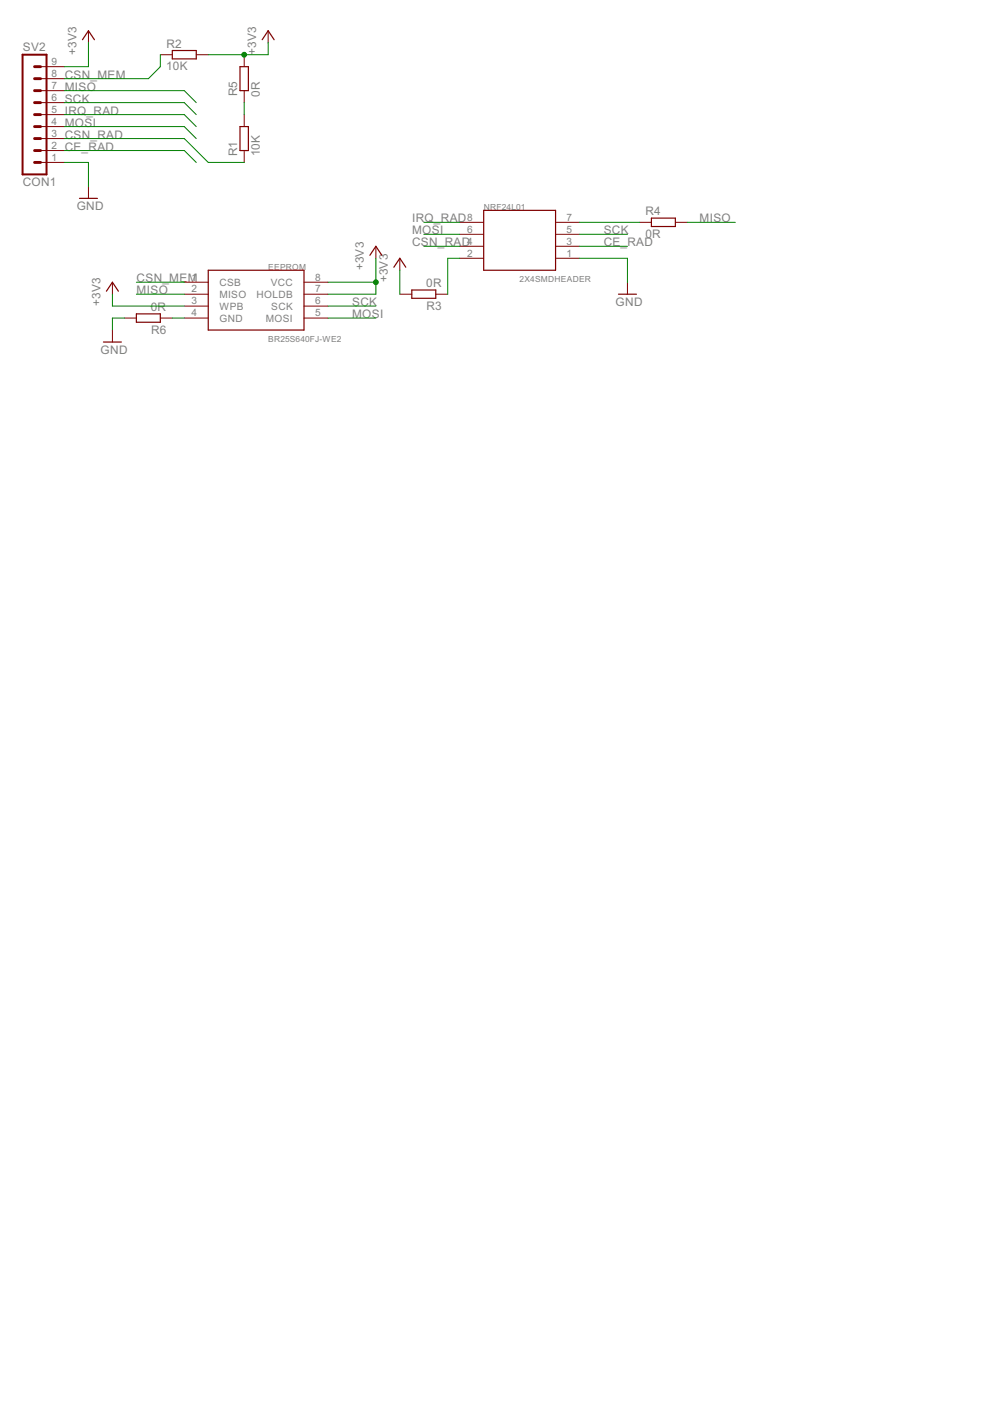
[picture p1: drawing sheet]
<?xml version="1.0" encoding="utf-8"?>
<!DOCTYPE eagle SYSTEM "eagle.dtd">
<eagle version="6.4">
<drawing>
<settings>
<setting alwaysvectorfont="no"/>
<setting verticaltext="up"/>
</settings>
<grid distance="0.1" unitdist="inch" unit="inch" style="lines" multiple="1" display="no" altdistance="0.01" altunitdist="inch" altunit="inch"/>
<schematic xreflabel="%F%N/%S.%C%R" xrefpart="/%S.%C%R">
<libraries>
<library name="con-lstb">
<symbols>
<symbol name="MA09-1">
<wire x1="3.81" y1="-12.7" x2="-1.27" y2="-12.7" width="0.4064" layer="94"/>
<wire x1="1.27" y1="-5.08" x2="2.54" y2="-5.08" width="0.6096" layer="94"/>
<wire x1="1.27" y1="-7.62" x2="2.54" y2="-7.62" width="0.6096" layer="94"/>
<wire x1="1.27" y1="-10.16" x2="2.54" y2="-10.16" width="0.6096" layer="94"/>
<wire x1="1.27" y1="0" x2="2.54" y2="0" width="0.6096" layer="94"/>
<wire x1="1.27" y1="-2.54" x2="2.54" y2="-2.54" width="0.6096" layer="94"/>
<wire x1="1.27" y1="7.62" x2="2.54" y2="7.62" width="0.6096" layer="94"/>
<wire x1="1.27" y1="5.08" x2="2.54" y2="5.08" width="0.6096" layer="94"/>
<wire x1="1.27" y1="2.54" x2="2.54" y2="2.54" width="0.6096" layer="94"/>
<wire x1="1.27" y1="10.16" x2="2.54" y2="10.16" width="0.6096" layer="94"/>
<wire x1="-1.27" y1="12.7" x2="-1.27" y2="-12.7" width="0.4064" layer="94"/>
<wire x1="3.81" y1="-12.7" x2="3.81" y2="12.7" width="0.4064" layer="94"/>
<wire x1="-1.27" y1="12.7" x2="3.81" y2="12.7" width="0.4064" layer="94"/>
<text x="-1.27" y="-15.24" size="1.778" layer="96">&gt;VALUE</text>
<text x="-1.27" y="13.462" size="1.778" layer="95">&gt;NAME</text>
<pin name="1" x="7.62" y="-10.16" visible="pad" length="middle" direction="pas" swaplevel="1" rot="R180"/>
<pin name="2" x="7.62" y="-7.62" visible="pad" length="middle" direction="pas" swaplevel="1" rot="R180"/>
<pin name="3" x="7.62" y="-5.08" visible="pad" length="middle" direction="pas" swaplevel="1" rot="R180"/>
<pin name="4" x="7.62" y="-2.54" visible="pad" length="middle" direction="pas" swaplevel="1" rot="R180"/>
<pin name="5" x="7.62" y="0" visible="pad" length="middle" direction="pas" swaplevel="1" rot="R180"/>
<pin name="6" x="7.62" y="2.54" visible="pad" length="middle" direction="pas" swaplevel="1" rot="R180"/>
<pin name="7" x="7.62" y="5.08" visible="pad" length="middle" direction="pas" swaplevel="1" rot="R180"/>
<pin name="8" x="7.62" y="7.62" visible="pad" length="middle" direction="pas" swaplevel="1" rot="R180"/>
<pin name="9" x="7.62" y="10.16" visible="pad" length="middle" direction="pas" swaplevel="1" rot="R180"/>
</symbol>
</symbols>
<devicesets>
<deviceset name="MA09-1W" prefix="SV" uservalue="yes">
<gates>
<gate name="G$1" symbol="MA09-1" x="0" y="0"/>
</gates>
<devices>
<device name="" package="MA09-1W">
<connects>
<connect gate="G$1" pin="1" pad="1"/>
<connect gate="G$1" pin="2" pad="2"/>
<connect gate="G$1" pin="3" pad="3"/>
<connect gate="G$1" pin="4" pad="4"/>
<connect gate="G$1" pin="5" pad="5"/>
<connect gate="G$1" pin="6" pad="6"/>
<connect gate="G$1" pin="7" pad="7"/>
<connect gate="G$1" pin="8" pad="8"/>
<connect gate="G$1" pin="9" pad="9"/>
</connects>
<technologies>
<technology name="">
<attribute name="MF" value="" constant="no"/>
<attribute name="MPN" value="" constant="no"/>
<attribute name="OC_FARNELL" value="unknown" constant="no"/>
<attribute name="OC_NEWARK" value="unknown" constant="no"/>
</technology>
</technologies>
</device>
</devices>
</deviceset>
</devicesets>
</library>
<library name="supply1">
<symbols>
<symbol name="GND">
<wire x1="-1.905" y1="0" x2="1.905" y2="0" width="0.254" layer="94"/>
<text x="-2.54" y="-2.54" size="1.778" layer="96">&gt;VALUE</text>
<pin name="GND" x="0" y="2.54" visible="off" length="short" direction="sup" rot="R270"/>
</symbol>
<symbol name="+3V3">
<wire x1="1.27" y1="-1.905" x2="0" y2="0" width="0.254" layer="94"/>
<wire x1="0" y1="0" x2="-1.27" y2="-1.905" width="0.254" layer="94"/>
<text x="-2.54" y="-5.08" size="1.778" layer="96" rot="R90">&gt;VALUE</text>
<pin name="+3V3" x="0" y="-2.54" visible="off" length="short" direction="sup" rot="R90"/>
</symbol>
</symbols>
<devicesets>
<deviceset name="GND" prefix="GND">
<gates>
<gate name="1" symbol="GND" x="0" y="0"/>
</gates>
<devices>
<device name="">
<technologies>
<technology name=""/>
</technologies>
</device>
</devices>
</deviceset>
<deviceset name="+3V3" prefix="+3V3">
<gates>
<gate name="G$1" symbol="+3V3" x="0" y="0"/>
</gates>
<devices>
<device name="">
<technologies>
<technology name=""/>
</technologies>
</device>
</devices>
</deviceset>
</devicesets>
</library>
<library name="eeprom">
<symbols>
<symbol name="BR25">
<pin name="CSB" x="-15.24" y="2.54" length="middle"/>
<pin name="MISO" x="-15.24" y="0" length="middle"/>
<pin name="WPB" x="-15.24" y="-2.54" length="middle"/>
<pin name="GND" x="-15.24" y="-5.08" length="middle"/>
<pin name="MOSI" x="15.24" y="-5.08" length="middle" rot="R180"/>
<pin name="SCK" x="15.24" y="-2.54" length="middle" rot="R180"/>
<pin name="HOLDB" x="15.24" y="0" length="middle" rot="R180"/>
<pin name="VCC" x="15.24" y="2.54" length="middle" rot="R180"/>
<wire x1="-10.16" y1="5.08" x2="10.16" y2="5.08" width="0.254" layer="94"/>
<wire x1="10.16" y1="5.08" x2="10.16" y2="-7.62" width="0.254" layer="94"/>
<wire x1="10.16" y1="-7.62" x2="-10.16" y2="-7.62" width="0.254" layer="94"/>
<wire x1="-10.16" y1="-7.62" x2="-10.16" y2="5.08" width="0.254" layer="94"/>
<text x="2.54" y="5.08" size="1.27" layer="95">&gt;NAME</text>
<text x="2.54" y="-10.16" size="1.27" layer="96">&gt;VALUE</text>
</symbol>
</symbols>
<devicesets>
<deviceset name="BR25S640FJ-WE2">
<gates>
<gate name="G$1" symbol="BR25" x="0" y="0"/>
</gates>
<devices>
<device name="" package="SO8">
<connects>
<connect gate="G$1" pin="CSB" pad="1"/>
<connect gate="G$1" pin="GND" pad="4"/>
<connect gate="G$1" pin="HOLDB" pad="7"/>
<connect gate="G$1" pin="MISO" pad="2"/>
<connect gate="G$1" pin="MOSI" pad="5"/>
<connect gate="G$1" pin="SCK" pad="6"/>
<connect gate="G$1" pin="VCC" pad="8"/>
<connect gate="G$1" pin="WPB" pad="3"/>
</connects>
<technologies>
<technology name=""/>
</technologies>
</device>
</devices>
</deviceset>
</devicesets>
</library>
<library name="Header">
<symbols>
<symbol name="2X8SMD">
<wire x1="-7.62" y1="5.08" x2="7.62" y2="5.08" width="0.254" layer="94"/>
<wire x1="7.62" y1="5.08" x2="7.62" y2="-7.62" width="0.254" layer="94"/>
<wire x1="7.62" y1="-7.62" x2="-7.62" y2="-7.62" width="0.254" layer="94"/>
<wire x1="-7.62" y1="-7.62" x2="-7.62" y2="5.08" width="0.254" layer="94"/>
<text x="-7.62" y="5.08" size="1.27" layer="95">&gt;NAME</text>
<text x="0" y="-10.16" size="1.27" layer="96">&gt;VALUE</text>
<pin name="1" x="12.7" y="-5.08" visible="pad" length="middle" rot="R180"/>
<pin name="2" x="-12.7" y="-5.08" visible="pad" length="middle"/>
<pin name="3" x="12.7" y="-2.54" visible="pad" length="middle" rot="R180"/>
<pin name="4" x="-12.7" y="-2.54" visible="pad" length="middle"/>
<pin name="5" x="12.7" y="0" visible="pad" length="middle" rot="R180"/>
<pin name="6" x="-12.7" y="0" visible="pad" length="middle"/>
<pin name="7" x="12.7" y="2.54" visible="pad" length="middle" rot="R180"/>
<pin name="8" x="-12.7" y="2.54" visible="pad" length="middle"/>
</symbol>
</symbols>
<devicesets>
<deviceset name="2X4SMDHEADER">
<gates>
<gate name="G$1" symbol="2X8SMD" x="0" y="0"/>
</gates>
<devices>
<device name="" package="TSM-110-XX-XXX-DV">
<connects>
<connect gate="G$1" pin="1" pad="1"/>
<connect gate="G$1" pin="2" pad="2"/>
<connect gate="G$1" pin="3" pad="3"/>
<connect gate="G$1" pin="4" pad="4"/>
<connect gate="G$1" pin="5" pad="5"/>
<connect gate="G$1" pin="6" pad="6"/>
<connect gate="G$1" pin="7" pad="7"/>
<connect gate="G$1" pin="8" pad="8"/>
</connects>
<technologies>
<technology name=""/>
</technologies>
</device>
</devices>
</deviceset>
</devicesets>
</library>
<library name="resistor">
<symbols>
<symbol name="R-EU">
<wire x1="-2.54" y1="-0.889" x2="2.54" y2="-0.889" width="0.254" layer="94"/>
<wire x1="2.54" y1="0.889" x2="-2.54" y2="0.889" width="0.254" layer="94"/>
<wire x1="2.54" y1="-0.889" x2="2.54" y2="0.889" width="0.254" layer="94"/>
<wire x1="-2.54" y1="-0.889" x2="-2.54" y2="0.889" width="0.254" layer="94"/>
<text x="-3.81" y="1.4986" size="1.778" layer="95">&gt;NAME</text>
<text x="-3.81" y="-3.302" size="1.778" layer="96">&gt;VALUE</text>
<pin name="2" x="5.08" y="0" visible="off" length="short" direction="pas" swaplevel="1" rot="R180"/>
<pin name="1" x="-5.08" y="0" visible="off" length="short" direction="pas" swaplevel="1"/>
</symbol>
</symbols>
<devicesets>
<deviceset name="R-EU_" prefix="R" uservalue="yes">
<gates>
<gate name="G$1" symbol="R-EU" x="0" y="0"/>
</gates>
<devices>
<device name="R0402" package="R0402">
<connects>
<connect gate="G$1" pin="1" pad="1"/>
<connect gate="G$1" pin="2" pad="2"/>
</connects>
<technologies>
<technology name=""/>
</technologies>
</device>
<device name="R0603" package="R0603">
<connects>
<connect gate="G$1" pin="1" pad="1"/>
<connect gate="G$1" pin="2" pad="2"/>
</connects>
<technologies>
<technology name=""/>
</technologies>
</device>
<device name="R0805" package="R0805">
<connects>
<connect gate="G$1" pin="1" pad="1"/>
<connect gate="G$1" pin="2" pad="2"/>
</connects>
<technologies>
<technology name=""/>
</technologies>
</device>
<device name="R0805W" package="R0805W">
<connects>
<connect gate="G$1" pin="1" pad="1"/>
<connect gate="G$1" pin="2" pad="2"/>
</connects>
<technologies>
<technology name=""/>
</technologies>
</device>
<device name="R1005" package="R1005">
<connects>
<connect gate="G$1" pin="1" pad="1"/>
<connect gate="G$1" pin="2" pad="2"/>
</connects>
<technologies>
<technology name=""/>
</technologies>
</device>
<device name="R1206" package="R1206">
<connects>
<connect gate="G$1" pin="1" pad="1"/>
<connect gate="G$1" pin="2" pad="2"/>
</connects>
<technologies>
<technology name=""/>
</technologies>
</device>
<device name="R1206W" package="R1206W">
<connects>
<connect gate="G$1" pin="1" pad="1"/>
<connect gate="G$1" pin="2" pad="2"/>
</connects>
<technologies>
<technology name=""/>
</technologies>
</device>
<device name="R1210" package="R1210">
<connects>
<connect gate="G$1" pin="1" pad="1"/>
<connect gate="G$1" pin="2" pad="2"/>
</connects>
<technologies>
<technology name=""/>
</technologies>
</device>
<device name="R1210W" package="R1210W">
<connects>
<connect gate="G$1" pin="1" pad="1"/>
<connect gate="G$1" pin="2" pad="2"/>
</connects>
<technologies>
<technology name=""/>
</technologies>
</device>
<device name="R2010" package="R2010">
<connects>
<connect gate="G$1" pin="1" pad="1"/>
<connect gate="G$1" pin="2" pad="2"/>
</connects>
<technologies>
<technology name=""/>
</technologies>
</device>
<device name="R2010W" package="R2010W">
<connects>
<connect gate="G$1" pin="1" pad="1"/>
<connect gate="G$1" pin="2" pad="2"/>
</connects>
<technologies>
<technology name=""/>
</technologies>
</device>
<device name="R2012" package="R2012">
<connects>
<connect gate="G$1" pin="1" pad="1"/>
<connect gate="G$1" pin="2" pad="2"/>
</connects>
<technologies>
<technology name=""/>
</technologies>
</device>
<device name="R2012W" package="R2012W">
<connects>
<connect gate="G$1" pin="1" pad="1"/>
<connect gate="G$1" pin="2" pad="2"/>
</connects>
<technologies>
<technology name=""/>
</technologies>
</device>
<device name="R2512" package="R2512">
<connects>
<connect gate="G$1" pin="1" pad="1"/>
<connect gate="G$1" pin="2" pad="2"/>
</connects>
<technologies>
<technology name=""/>
</technologies>
</device>
<device name="R2512W" package="R2512W">
<connects>
<connect gate="G$1" pin="1" pad="1"/>
<connect gate="G$1" pin="2" pad="2"/>
</connects>
<technologies>
<technology name=""/>
</technologies>
</device>
<device name="R3216" package="R3216">
<connects>
<connect gate="G$1" pin="1" pad="1"/>
<connect gate="G$1" pin="2" pad="2"/>
</connects>
<technologies>
<technology name=""/>
</technologies>
</device>
<device name="R3216W" package="R3216W">
<connects>
<connect gate="G$1" pin="1" pad="1"/>
<connect gate="G$1" pin="2" pad="2"/>
</connects>
<technologies>
<technology name=""/>
</technologies>
</device>
<device name="R3225" package="R3225">
<connects>
<connect gate="G$1" pin="1" pad="1"/>
<connect gate="G$1" pin="2" pad="2"/>
</connects>
<technologies>
<technology name=""/>
</technologies>
</device>
<device name="R3225W" package="R3225W">
<connects>
<connect gate="G$1" pin="1" pad="1"/>
<connect gate="G$1" pin="2" pad="2"/>
</connects>
<technologies>
<technology name=""/>
</technologies>
</device>
<device name="R5025" package="R5025">
<connects>
<connect gate="G$1" pin="1" pad="1"/>
<connect gate="G$1" pin="2" pad="2"/>
</connects>
<technologies>
<technology name=""/>
</technologies>
</device>
<device name="R5025W" package="R5025W">
<connects>
<connect gate="G$1" pin="1" pad="1"/>
<connect gate="G$1" pin="2" pad="2"/>
</connects>
<technologies>
<technology name=""/>
</technologies>
</device>
<device name="R6332" package="R6332">
<connects>
<connect gate="G$1" pin="1" pad="1"/>
<connect gate="G$1" pin="2" pad="2"/>
</connects>
<technologies>
<technology name=""/>
</technologies>
</device>
<device name="R6332W" package="R6332W">
<connects>
<connect gate="G$1" pin="1" pad="1"/>
<connect gate="G$1" pin="2" pad="2"/>
</connects>
<technologies>
<technology name=""/>
</technologies>
</device>
<device name="M0805" package="M0805">
<connects>
<connect gate="G$1" pin="1" pad="1"/>
<connect gate="G$1" pin="2" pad="2"/>
</connects>
<technologies>
<technology name=""/>
</technologies>
</device>
<device name="M1206" package="M1206">
<connects>
<connect gate="G$1" pin="1" pad="1"/>
<connect gate="G$1" pin="2" pad="2"/>
</connects>
<technologies>
<technology name=""/>
</technologies>
</device>
<device name="M1406" package="M1406">
<connects>
<connect gate="G$1" pin="1" pad="1"/>
<connect gate="G$1" pin="2" pad="2"/>
</connects>
<technologies>
<technology name=""/>
</technologies>
</device>
<device name="M2012" package="M2012">
<connects>
<connect gate="G$1" pin="1" pad="1"/>
<connect gate="G$1" pin="2" pad="2"/>
</connects>
<technologies>
<technology name=""/>
</technologies>
</device>
<device name="M2309" package="M2309">
<connects>
<connect gate="G$1" pin="1" pad="1"/>
<connect gate="G$1" pin="2" pad="2"/>
</connects>
<technologies>
<technology name=""/>
</technologies>
</device>
<device name="M3216" package="M3216">
<connects>
<connect gate="G$1" pin="1" pad="1"/>
<connect gate="G$1" pin="2" pad="2"/>
</connects>
<technologies>
<technology name=""/>
</technologies>
</device>
<device name="M3516" package="M3516">
<connects>
<connect gate="G$1" pin="1" pad="1"/>
<connect gate="G$1" pin="2" pad="2"/>
</connects>
<technologies>
<technology name=""/>
</technologies>
</device>
<device name="M5923" package="M5923">
<connects>
<connect gate="G$1" pin="1" pad="1"/>
<connect gate="G$1" pin="2" pad="2"/>
</connects>
<technologies>
<technology name=""/>
</technologies>
</device>
<device name="0204/5" package="0204/5">
<connects>
<connect gate="G$1" pin="1" pad="1"/>
<connect gate="G$1" pin="2" pad="2"/>
</connects>
<technologies>
<technology name=""/>
</technologies>
</device>
<device name="0204/7" package="0204/7">
<connects>
<connect gate="G$1" pin="1" pad="1"/>
<connect gate="G$1" pin="2" pad="2"/>
</connects>
<technologies>
<technology name=""/>
</technologies>
</device>
<device name="0204/2V" package="0204V">
<connects>
<connect gate="G$1" pin="1" pad="1"/>
<connect gate="G$1" pin="2" pad="2"/>
</connects>
<technologies>
<technology name=""/>
</technologies>
</device>
<device name="0207/10" package="0207/10">
<connects>
<connect gate="G$1" pin="1" pad="1"/>
<connect gate="G$1" pin="2" pad="2"/>
</connects>
<technologies>
<technology name=""/>
</technologies>
</device>
<device name="0207/12" package="0207/12">
<connects>
<connect gate="G$1" pin="1" pad="1"/>
<connect gate="G$1" pin="2" pad="2"/>
</connects>
<technologies>
<technology name=""/>
</technologies>
</device>
<device name="0207/15" package="0207/15">
<connects>
<connect gate="G$1" pin="1" pad="1"/>
<connect gate="G$1" pin="2" pad="2"/>
</connects>
<technologies>
<technology name=""/>
</technologies>
</device>
<device name="0207/2V" package="0207/2V">
<connects>
<connect gate="G$1" pin="1" pad="1"/>
<connect gate="G$1" pin="2" pad="2"/>
</connects>
<technologies>
<technology name=""/>
</technologies>
</device>
<device name="0207/5V" package="0207/5V">
<connects>
<connect gate="G$1" pin="1" pad="1"/>
<connect gate="G$1" pin="2" pad="2"/>
</connects>
<technologies>
<technology name=""/>
</technologies>
</device>
<device name="0207/7" package="0207/7">
<connects>
<connect gate="G$1" pin="1" pad="1"/>
<connect gate="G$1" pin="2" pad="2"/>
</connects>
<technologies>
<technology name=""/>
</technologies>
</device>
<device name="0309/10" package="0309/10">
<connects>
<connect gate="G$1" pin="1" pad="1"/>
<connect gate="G$1" pin="2" pad="2"/>
</connects>
<technologies>
<technology name=""/>
</technologies>
</device>
<device name="0309/12" package="0309/12">
<connects>
<connect gate="G$1" pin="1" pad="1"/>
<connect gate="G$1" pin="2" pad="2"/>
</connects>
<technologies>
<technology name=""/>
</technologies>
</device>
<device name="0309/V" package="0309V">
<connects>
<connect gate="G$1" pin="1" pad="1"/>
<connect gate="G$1" pin="2" pad="2"/>
</connects>
<technologies>
<technology name=""/>
</technologies>
</device>
<device name="0411/12" package="0411/12">
<connects>
<connect gate="G$1" pin="1" pad="1"/>
<connect gate="G$1" pin="2" pad="2"/>
</connects>
<technologies>
<technology name=""/>
</technologies>
</device>
<device name="0411/15" package="0411/15">
<connects>
<connect gate="G$1" pin="1" pad="1"/>
<connect gate="G$1" pin="2" pad="2"/>
</connects>
<technologies>
<technology name=""/>
</technologies>
</device>
<device name="0411/3V" package="0411V">
<connects>
<connect gate="G$1" pin="1" pad="1"/>
<connect gate="G$1" pin="2" pad="2"/>
</connects>
<technologies>
<technology name=""/>
</technologies>
</device>
<device name="0414/15" package="0414/15">
<connects>
<connect gate="G$1" pin="1" pad="1"/>
<connect gate="G$1" pin="2" pad="2"/>
</connects>
<technologies>
<technology name=""/>
</technologies>
</device>
<device name="0414/5V" package="0414V">
<connects>
<connect gate="G$1" pin="1" pad="1"/>
<connect gate="G$1" pin="2" pad="2"/>
</connects>
<technologies>
<technology name=""/>
</technologies>
</device>
<device name="0617/17" package="0617/17">
<connects>
<connect gate="G$1" pin="1" pad="1"/>
<connect gate="G$1" pin="2" pad="2"/>
</connects>
<technologies>
<technology name=""/>
</technologies>
</device>
<device name="0617/22" package="0617/22">
<connects>
<connect gate="G$1" pin="1" pad="1"/>
<connect gate="G$1" pin="2" pad="2"/>
</connects>
<technologies>
<technology name=""/>
</technologies>
</device>
<device name="0617/5V" package="0617V">
<connects>
<connect gate="G$1" pin="1" pad="1"/>
<connect gate="G$1" pin="2" pad="2"/>
</connects>
<technologies>
<technology name=""/>
</technologies>
</device>
<device name="0922/22" package="0922/22">
<connects>
<connect gate="G$1" pin="1" pad="1"/>
<connect gate="G$1" pin="2" pad="2"/>
</connects>
<technologies>
<technology name=""/>
</technologies>
</device>
<device name="0613/5V" package="P0613V">
<connects>
<connect gate="G$1" pin="1" pad="1"/>
<connect gate="G$1" pin="2" pad="2"/>
</connects>
<technologies>
<technology name=""/>
</technologies>
</device>
<device name="0613/15" package="P0613/15">
<connects>
<connect gate="G$1" pin="1" pad="1"/>
<connect gate="G$1" pin="2" pad="2"/>
</connects>
<technologies>
<technology name=""/>
</technologies>
</device>
<device name="0817/22" package="P0817/22">
<connects>
<connect gate="G$1" pin="1" pad="1"/>
<connect gate="G$1" pin="2" pad="2"/>
</connects>
<technologies>
<technology name=""/>
</technologies>
</device>
<device name="0817/7V" package="P0817V">
<connects>
<connect gate="G$1" pin="1" pad="1"/>
<connect gate="G$1" pin="2" pad="2"/>
</connects>
<technologies>
<technology name=""/>
</technologies>
</device>
<device name="V234/12" package="V234/12">
<connects>
<connect gate="G$1" pin="1" pad="1"/>
<connect gate="G$1" pin="2" pad="2"/>
</connects>
<technologies>
<technology name=""/>
</technologies>
</device>
<device name="V235/17" package="V235/17">
<connects>
<connect gate="G$1" pin="1" pad="1"/>
<connect gate="G$1" pin="2" pad="2"/>
</connects>
<technologies>
<technology name=""/>
</technologies>
</device>
<device name="V526-0" package="V526-0">
<connects>
<connect gate="G$1" pin="1" pad="1"/>
<connect gate="G$1" pin="2" pad="2"/>
</connects>
<technologies>
<technology name=""/>
</technologies>
</device>
<device name="MELF0102R" package="MINI_MELF-0102R">
<connects>
<connect gate="G$1" pin="1" pad="1"/>
<connect gate="G$1" pin="2" pad="2"/>
</connects>
<technologies>
<technology name=""/>
</technologies>
</device>
<device name="MELF0102W" package="MINI_MELF-0102W">
<connects>
<connect gate="G$1" pin="1" pad="1"/>
<connect gate="G$1" pin="2" pad="2"/>
</connects>
<technologies>
<technology name=""/>
</technologies>
</device>
<device name="MELF0204R" package="MINI_MELF-0204R">
<connects>
<connect gate="G$1" pin="1" pad="1"/>
<connect gate="G$1" pin="2" pad="2"/>
</connects>
<technologies>
<technology name=""/>
</technologies>
</device>
<device name="MELF0204W" package="MINI_MELF-0204W">
<connects>
<connect gate="G$1" pin="1" pad="1"/>
<connect gate="G$1" pin="2" pad="2"/>
</connects>
<technologies>
<technology name=""/>
</technologies>
</device>
<device name="MELF0207R" package="MINI_MELF-0207R">
<connects>
<connect gate="G$1" pin="1" pad="1"/>
<connect gate="G$1" pin="2" pad="2"/>
</connects>
<technologies>
<technology name=""/>
</technologies>
</device>
<device name="MELF0207W" package="MINI_MELF-0207W">
<connects>
<connect gate="G$1" pin="1" pad="1"/>
<connect gate="G$1" pin="2" pad="2"/>
</connects>
<technologies>
<technology name=""/>
</technologies>
</device>
<device name="0922V" package="0922V">
<connects>
<connect gate="G$1" pin="1" pad="1"/>
<connect gate="G$1" pin="2" pad="2"/>
</connects>
<technologies>
<technology name=""/>
</technologies>
</device>
<device name="RDH/15" package="RDH/15">
<connects>
<connect gate="G$1" pin="1" pad="1"/>
<connect gate="G$1" pin="2" pad="2"/>
</connects>
<technologies>
<technology name=""/>
</technologies>
</device>
<device name="MELF0102AX" package="MINI_MELF-0102AX">
<connects>
<connect gate="G$1" pin="1" pad="1"/>
<connect gate="G$1" pin="2" pad="2"/>
</connects>
<technologies>
<technology name=""/>
</technologies>
</device>
</devices>
</deviceset>
</devicesets>
</library>
</libraries>
<attributes>
</attributes>
<variantdefs>
</variantdefs>
<classes>
<class number="0" name="default" width="0" drill="0">
</class>
</classes>
<parts>
<part name="SV2" library="con-lstb" deviceset="MA09-1W" device="" value="CON1"/>
<part name="GND2" library="supply1" deviceset="GND" device=""/>
<part name="+3V1" library="supply1" deviceset="+3V3" device=""/>
<part name="EEPROM" library="eeprom" deviceset="BR25S640FJ-WE2" device=""/>
<part name="+3V3" library="supply1" deviceset="+3V3" device=""/>
<part name="GND3" library="supply1" deviceset="GND" device=""/>
<part name="+3V4" library="supply1" deviceset="+3V3" device=""/>
<part name="NRF24L01" library="Header" deviceset="2X4SMDHEADER" device=""/>
<part name="GND4" library="supply1" deviceset="GND" device=""/>
<part name="+3V5" library="supply1" deviceset="+3V3" device=""/>
<part name="R1" library="resistor" deviceset="R-EU_" device="R1206" value="10K"/>
<part name="R2" library="resistor" deviceset="R-EU_" device="R1206" value="10K"/>
<part name="+3V6" library="supply1" deviceset="+3V3" device=""/>
<part name="R4" library="resistor" deviceset="R-EU_" device="R1206" value="0R"/>
<part name="R3" library="resistor" deviceset="R-EU_" device="R1206" value="0R"/>
<part name="R5" library="resistor" deviceset="R-EU_" device="R1206" value="0R"/>
<part name="R6" library="resistor" deviceset="R-EU_" device="R1206" value="0R"/>
</parts>
<sheets>
<sheet>
<plain>
</plain>
<instances>
<instance part="SV2" gate="G$1" x="-7.62" y="53.34"/>
<instance part="GND2" gate="1" x="5.08" y="35.56"/>
<instance part="+3V1" gate="G$1" x="5.08" y="71.12"/>
<instance part="EEPROM" gate="G$1" x="40.64" y="15.24"/>
<instance part="+3V3" gate="G$1" x="66.04" y="25.4"/>
<instance part="GND3" gate="1" x="10.16" y="5.08"/>
<instance part="+3V4" gate="G$1" x="10.16" y="17.78"/>
<instance part="NRF24L01" gate="G$1" x="96.52" y="27.94"/>
<instance part="GND4" gate="1" x="119.38" y="15.24"/>
<instance part="+3V5" gate="G$1" x="71.12" y="22.86"/>
<instance part="R1" gate="G$1" x="38.1" y="48.26" rot="R90"/>
<instance part="R2" gate="G$1" x="25.4" y="66.04"/>
<instance part="+3V6" gate="G$1" x="43.18" y="71.12"/>
<instance part="R4" gate="G$1" x="127" y="30.48"/>
<instance part="R3" gate="G$1" x="76.2" y="15.24" rot="R180"/>
<instance part="R5" gate="G$1" x="38.1" y="60.96" rot="R90"/>
<instance part="R6" gate="G$1" x="17.78" y="10.16" rot="R180"/>
</instances>
<busses>
</busses>
<nets>
<net name="+3V3" class="0">
<segment>
<pinref part="+3V1" gate="G$1" pin="+3V3"/>
<pinref part="SV2" gate="G$1" pin="9"/>
<wire x1="5.08" y1="68.58" x2="5.08" y2="63.5" width="0.1524" layer="91"/>
<wire x1="5.08" y1="63.5" x2="0" y2="63.5" width="0.1524" layer="91"/>
</segment>
<segment>
<pinref part="EEPROM" gate="G$1" pin="VCC"/>
<wire x1="55.88" y1="17.78" x2="66.04" y2="17.78" width="0.1524" layer="91"/>
<pinref part="+3V3" gate="G$1" pin="+3V3"/>
<wire x1="66.04" y1="17.78" x2="66.04" y2="22.86" width="0.1524" layer="91"/>
<pinref part="EEPROM" gate="G$1" pin="HOLDB"/>
<wire x1="55.88" y1="15.24" x2="66.04" y2="15.24" width="0.1524" layer="91"/>
<wire x1="66.04" y1="15.24" x2="66.04" y2="17.78" width="0.1524" layer="91"/>
<junction x="66.04" y="17.78"/>
</segment>
<segment>
<pinref part="EEPROM" gate="G$1" pin="WPB"/>
<wire x1="25.4" y1="12.7" x2="10.16" y2="12.7" width="0.1524" layer="91"/>
<pinref part="+3V4" gate="G$1" pin="+3V3"/>
<wire x1="10.16" y1="12.7" x2="10.16" y2="15.24" width="0.1524" layer="91"/>
</segment>
<segment>
<pinref part="+3V6" gate="G$1" pin="+3V3"/>
<wire x1="43.18" y1="66.04" x2="43.18" y2="68.58" width="0.1524" layer="91"/>
<pinref part="R2" gate="G$1" pin="2"/>
<wire x1="30.48" y1="66.04" x2="38.1" y2="66.04" width="0.1524" layer="91"/>
<wire x1="38.1" y1="66.04" x2="43.18" y2="66.04" width="0.1524" layer="91"/>
<junction x="38.1" y="66.04"/>
<pinref part="R5" gate="G$1" pin="2"/>
</segment>
<segment>
<pinref part="+3V5" gate="G$1" pin="+3V3"/>
<wire x1="71.12" y1="20.32" x2="71.12" y2="15.24" width="0.1524" layer="91"/>
<pinref part="R3" gate="G$1" pin="2"/>
</segment>
</net>
<net name="GND" class="0">
<segment>
<pinref part="GND2" gate="1" pin="GND"/>
<pinref part="SV2" gate="G$1" pin="1"/>
<wire x1="5.08" y1="38.1" x2="5.08" y2="43.18" width="0.1524" layer="91"/>
<wire x1="5.08" y1="43.18" x2="0" y2="43.18" width="0.1524" layer="91"/>
</segment>
<segment>
<pinref part="GND3" gate="1" pin="GND"/>
<wire x1="12.7" y1="10.16" x2="10.16" y2="10.16" width="0.1524" layer="91"/>
<wire x1="10.16" y1="10.16" x2="10.16" y2="7.62" width="0.1524" layer="91"/>
<pinref part="R6" gate="G$1" pin="2"/>
</segment>
<segment>
<pinref part="NRF24L01" gate="G$1" pin="1"/>
<pinref part="GND4" gate="1" pin="GND"/>
<wire x1="109.22" y1="22.86" x2="119.38" y2="22.86" width="0.1524" layer="91"/>
<wire x1="119.38" y1="22.86" x2="119.38" y2="17.78" width="0.1524" layer="91"/>
</segment>
</net>
<net name="MISO" class="0">
<segment>
<pinref part="EEPROM" gate="G$1" pin="MISO"/>
<wire x1="25.4" y1="15.24" x2="15.24" y2="15.24" width="0.1524" layer="91"/>
<label x="15.24" y="15.24" size="1.778" layer="95"/>
</segment>
<segment>
<label x="134.62" y="30.48" size="1.778" layer="95"/>
<pinref part="R4" gate="G$1" pin="2"/>
<wire x1="132.08" y1="30.48" x2="142.24" y2="30.48" width="0.1524" layer="91"/>
</segment>
<segment>
<label x="0" y="58.42" size="1.778" layer="95"/>
<pinref part="SV2" gate="G$1" pin="7"/>
<wire x1="0" y1="58.42" x2="25.4" y2="58.42" width="0.1524" layer="91"/>
<wire x1="25.4" y1="58.42" x2="27.94" y2="55.88" width="0.1524" layer="91"/>
</segment>
</net>
<net name="MOSI" class="0">
<segment>
<pinref part="EEPROM" gate="G$1" pin="MOSI"/>
<wire x1="55.88" y1="10.16" x2="66.04" y2="10.16" width="0.1524" layer="91"/>
<label x="60.96" y="10.16" size="1.778" layer="95"/>
</segment>
<segment>
<pinref part="NRF24L01" gate="G$1" pin="6"/>
<wire x1="83.82" y1="27.94" x2="76.2" y2="27.94" width="0.1524" layer="91"/>
<label x="73.66" y="27.94" size="1.778" layer="95"/>
</segment>
<segment>
<pinref part="SV2" gate="G$1" pin="4"/>
<wire x1="0" y1="50.8" x2="25.4" y2="50.8" width="0.1524" layer="91"/>
<wire x1="25.4" y1="50.8" x2="27.94" y2="48.26" width="0.1524" layer="91"/>
<label x="0" y="50.8" size="1.778" layer="95"/>
</segment>
</net>
<net name="SCK" class="0">
<segment>
<pinref part="EEPROM" gate="G$1" pin="SCK"/>
<wire x1="55.88" y1="12.7" x2="66.04" y2="12.7" width="0.1524" layer="91"/>
<label x="60.96" y="12.7" size="1.778" layer="95"/>
</segment>
<segment>
<pinref part="NRF24L01" gate="G$1" pin="5"/>
<wire x1="109.22" y1="27.94" x2="119.38" y2="27.94" width="0.1524" layer="91"/>
<label x="114.3" y="27.94" size="1.778" layer="95"/>
</segment>
<segment>
<pinref part="SV2" gate="G$1" pin="6"/>
<wire x1="0" y1="55.88" x2="25.4" y2="55.88" width="0.1524" layer="91"/>
<label x="0" y="55.88" size="1.778" layer="95"/>
<wire x1="25.4" y1="55.88" x2="27.94" y2="53.34" width="0.1524" layer="91"/>
</segment>
</net>
<net name="CSN_RAD" class="0">
<segment>
<label x="0" y="48.26" size="1.778" layer="95"/>
<pinref part="R1" gate="G$1" pin="1"/>
<wire x1="38.1" y1="43.18" x2="30.48" y2="43.18" width="0.1524" layer="91"/>
<wire x1="30.48" y1="43.18" x2="25.4" y2="48.26" width="0.1524" layer="91"/>
<wire x1="25.4" y1="48.26" x2="0" y2="48.26" width="0.1524" layer="91"/>
<pinref part="SV2" gate="G$1" pin="3"/>
</segment>
<segment>
<pinref part="NRF24L01" gate="G$1" pin="4"/>
<wire x1="83.82" y1="25.4" x2="76.2" y2="25.4" width="0.1524" layer="91"/>
<label x="73.66" y="25.4" size="1.778" layer="95"/>
</segment>
</net>
<net name="CE_RAD" class="0">
<segment>
<wire x1="0" y1="45.72" x2="25.4" y2="45.72" width="0.1524" layer="91"/>
<label x="0" y="45.72" size="1.778" layer="95"/>
<pinref part="SV2" gate="G$1" pin="2"/>
<wire x1="25.4" y1="45.72" x2="27.94" y2="43.18" width="0.1524" layer="91"/>
</segment>
<segment>
<pinref part="NRF24L01" gate="G$1" pin="3"/>
<wire x1="109.22" y1="25.4" x2="119.38" y2="25.4" width="0.1524" layer="91"/>
<label x="114.3" y="25.4" size="1.778" layer="95"/>
</segment>
</net>
<net name="CSN_MEM" class="0">
<segment>
<label x="0" y="60.96" size="1.778" layer="95"/>
<pinref part="R2" gate="G$1" pin="1"/>
<wire x1="20.32" y1="66.04" x2="20.32" y2="63.5" width="0.1524" layer="91"/>
<wire x1="20.32" y1="63.5" x2="17.78" y2="60.96" width="0.1524" layer="91"/>
<pinref part="SV2" gate="G$1" pin="8"/>
<wire x1="17.78" y1="60.96" x2="0" y2="60.96" width="0.1524" layer="91"/>
</segment>
<segment>
<pinref part="EEPROM" gate="G$1" pin="CSB"/>
<wire x1="25.4" y1="17.78" x2="15.24" y2="17.78" width="0.1524" layer="91"/>
<label x="15.24" y="17.78" size="1.778" layer="95"/>
</segment>
</net>
<net name="IRQ_RAD" class="0">
<segment>
<label x="0" y="53.34" size="1.778" layer="95"/>
<pinref part="SV2" gate="G$1" pin="5"/>
<wire x1="0" y1="53.34" x2="25.4" y2="53.34" width="0.1524" layer="91"/>
<wire x1="25.4" y1="53.34" x2="27.94" y2="50.8" width="0.1524" layer="91"/>
</segment>
<segment>
<pinref part="NRF24L01" gate="G$1" pin="8"/>
<wire x1="83.82" y1="30.48" x2="76.2" y2="30.48" width="0.1524" layer="91"/>
<label x="73.66" y="30.48" size="1.778" layer="95"/>
</segment>
</net>
<net name="N$2" class="0">
<segment>
<pinref part="R4" gate="G$1" pin="1"/>
<wire x1="121.92" y1="30.48" x2="109.22" y2="30.48" width="0.1524" layer="91"/>
<pinref part="NRF24L01" gate="G$1" pin="7"/>
</segment>
</net>
<net name="N$1" class="0">
<segment>
<pinref part="NRF24L01" gate="G$1" pin="2"/>
<wire x1="83.82" y1="22.86" x2="81.28" y2="22.86" width="0.1524" layer="91"/>
<wire x1="81.28" y1="22.86" x2="81.28" y2="15.24" width="0.1524" layer="91"/>
<pinref part="R3" gate="G$1" pin="1"/>
</segment>
</net>
<net name="N$3" class="0">
<segment>
<pinref part="R5" gate="G$1" pin="1"/>
<wire x1="38.1" y1="55.88" x2="38.1" y2="53.34" width="0.1524" layer="91"/>
<pinref part="R1" gate="G$1" pin="2"/>
</segment>
</net>
<net name="N$4" class="0">
<segment>
<pinref part="EEPROM" gate="G$1" pin="GND"/>
<wire x1="25.4" y1="10.16" x2="22.86" y2="10.16" width="0.1524" layer="91"/>
<pinref part="R6" gate="G$1" pin="1"/>
</segment>
</net>
</nets>
</sheet>
</sheets>
</schematic>
</drawing>
</eagle>
